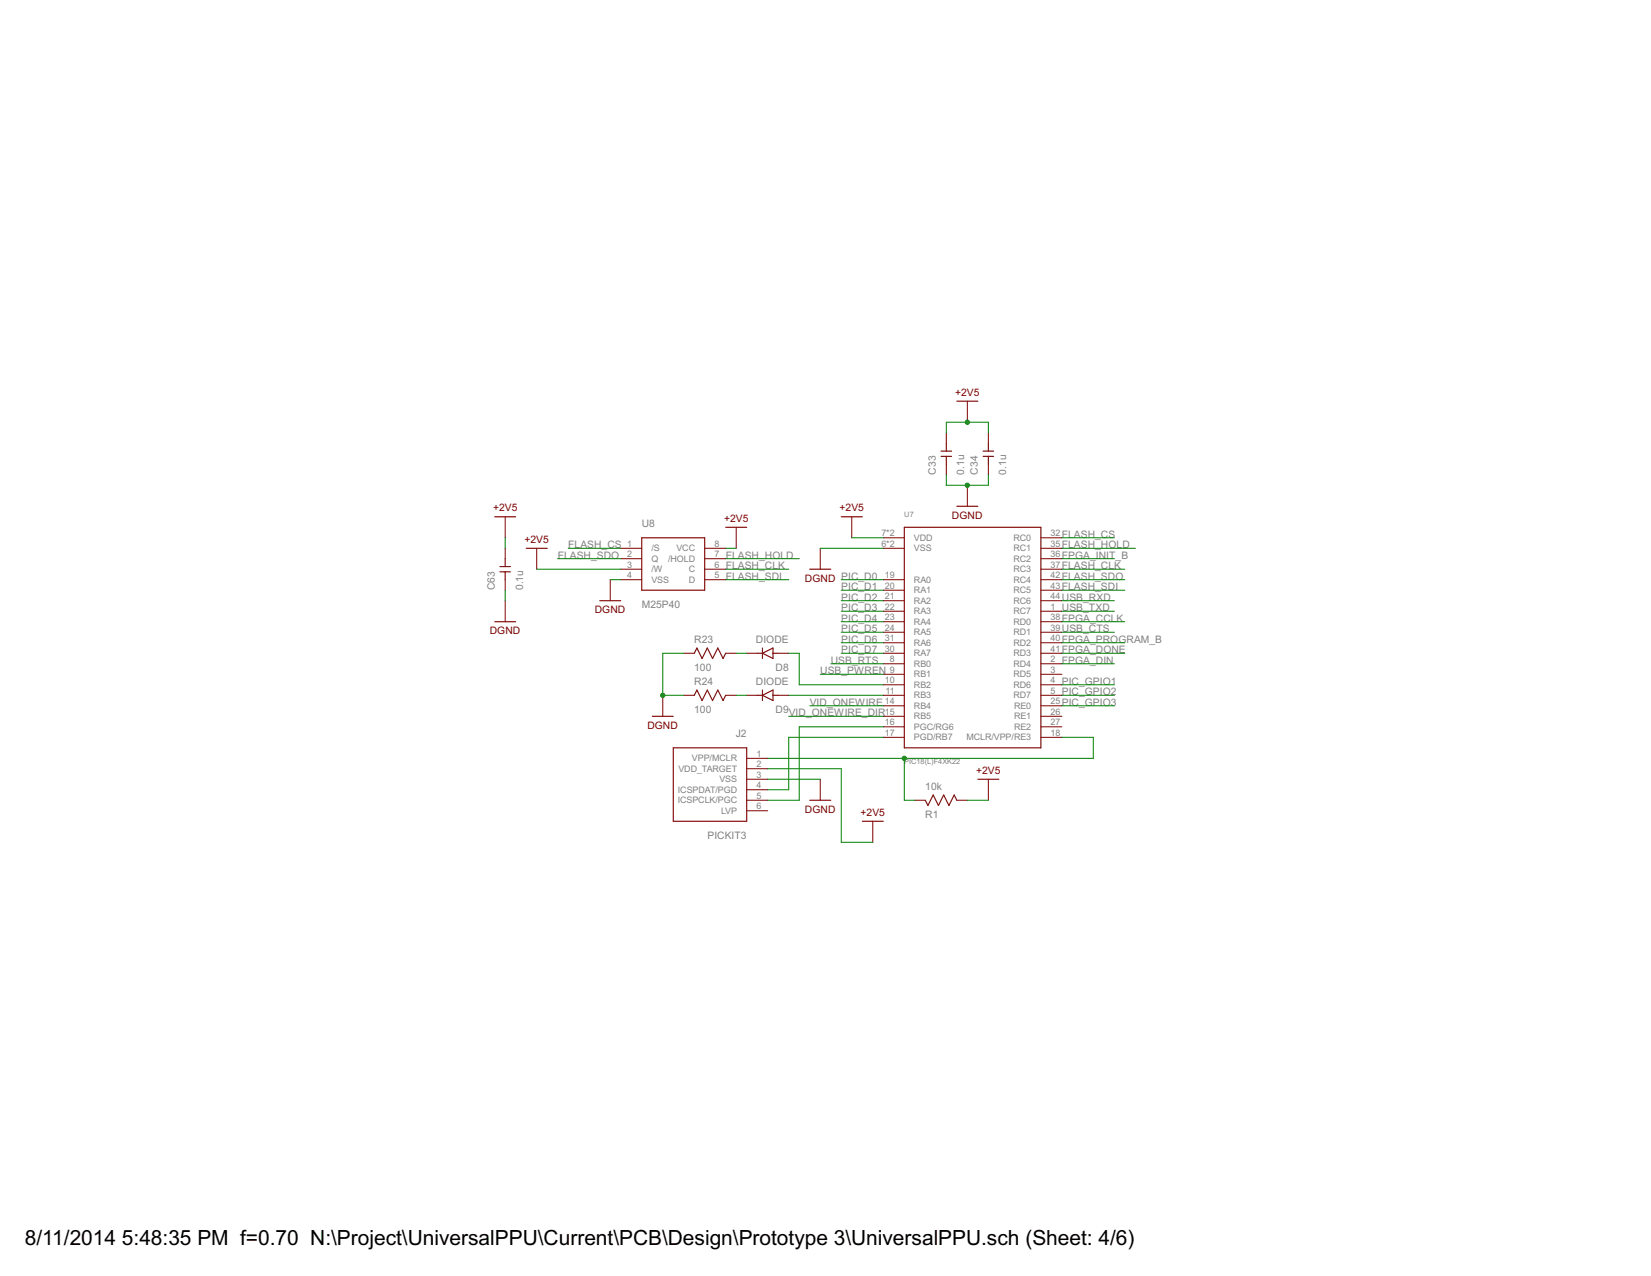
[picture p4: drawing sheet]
<svg xmlns="http://www.w3.org/2000/svg" width="279mm" height="216mm" viewBox="0 0 279 216" stroke-linecap="round" stroke-linejoin="round" font-family="sans-serif">
<g fill="none" stroke="#800000" stroke-width=".17">
<path d="M160.1 73.2v1.8M160.1 78.5v1.8M163.7 67.9v3.5M167.3 73.2v1.8M167.3 78.5v1.8M85.5 87.4v3.6M85.5 92.8v1.7M85.5 98.1v1.8M90.8 92.8v3.5M103.3 98.1v3.5M105.1 92.8h3.5M105.1 98.1h3.5"/>
<path d="M105.1 94.5h3.5M105.1 96.3h3.5M119.3 92.8h3.5M119.3 98.1h3.5M119.3 94.5h3.5M119.3 96.3h3.5M124.6 89.2v3.6M138.8 92.8v3.5M144.1 87.4v3.6M149.5 92.8h3.5M149.5 91h3.5M149.5 98.1h3.5"/>
<path d="M149.5 99.9h3.5M163.7 82.1v3.6M176.1 92.8h3.6M176.1 91h3.6M176.1 98.1h3.6M176.1 99.9h3.6M176.1 94.5h3.6M176.1 96.3h3.6M85.5 101.6v3.6M112.2 117.6v3.6M115.7 117.6h1.8M115.7 110.5h1.8"/>
<path d="M122.8 117.6h1.8M122.8 110.5h1.8M126.4 117.6h1.7M126.4 110.5h1.7M131.7 117.6h1.8M131.7 110.5h1.8M149.5 103.4h3.5M149.5 112.3h3.5M149.5 114.1h3.5M149.5 115.9h3.5M149.5 117.6h3.5M149.5 119.4h3.5"/>
<path d="M149.5 101.6h3.5M149.5 105.2h3.5M149.5 107h3.5M149.5 108.8h3.5M149.5 110.5h3.5M176.1 103.4h3.6M176.1 112.3h3.6M176.1 114.1h3.6M176.1 115.9h3.6M176.1 117.6h3.6M176.1 119.4h3.6M176.1 101.6h3.6"/>
<path d="M176.1 105.2h3.6M176.1 107h3.6M176.1 108.8h3.6M176.1 110.5h3.6M126.4 128.3h3.5M126.4 130.1h3.5M126.4 131.8h3.5M126.4 133.6h3.5M126.4 135.4h3.5M126.4 137.2h3.5M138.8 131.8v3.6M147.7 139v3.5"/>
<path d="M149.5 123h3.5M149.5 121.2h3.5M149.5 124.8h3.5M154.8 135.4h1.8M161.9 135.4h1.8M167.3 131.8v3.6M176.1 123h3.6M176.1 121.2h3.6M176.1 124.8h3.6"/>
</g>
<g fill="none" stroke="#800000" stroke-width=".19">
<path d="M159.3 77.2h1.7M159.3 76.3h1.7M160.1 75v1.3M160.1 77.2v1.3M161.9 67.9h3.6M166.4 77.2h1.7M166.4 76.3h1.7M167.3 75v1.3M167.3 77.2v1.3M83.7 87.4h3.6M84.6 96.8h1.8M84.6 95.9h1.8"/>
<path d="M85.5 94.5v1.4M85.5 96.8v1.3M89 92.8h3.6M108.6 91h10.7v8.9h-10.7zM122.8 89.2h3.6M137 96.3h3.6M142.4 87.4h3.5M153 89.2h23.1v37.3h-23.1zM161.9 85.7h3.6M83.7 105.2h3.6M101.5 101.6h3.6M117.5 110.5l.4-.9 .9 1.8 .9-1.8 .9 1.8 .9-1.8 .9 1.8 .4-.9"/>
<path d="M117.5 117.6l.4-.8 .9 1.7 .9-1.7 .9 1.7 .9-1.7 .9 1.7 .4-.9M128.1 110.5h.9M128.1 117.6h.9M129 109.6v1.8M129 116.8v1.7M129 110.5l1.8-.9v1.8zM129 117.6l1.8-.8v1.7zM130.8 110.5h.9M130.8 117.6h.9M110.4 121.2h3.5M113.9 126.5h12.5v12.5h-12.5zM137 135.4h3.6"/>
<path d="M145.9 139h3.6M156.6 135.4l.4 .9 .9-1.8 .9 1.8 .9-1.8 .9 1.8 .9-1.8 .4 .9M165.5 131.8h3.5"/>
</g>
<g fill="none" stroke="#008000" stroke-width=".17">
<path d="M160.1 73.2v-1.8h7.2v1.8M85.5 91v1.8M85.5 99.9v1.7M90.8 96.3h14.3M94.4 94.5h10.7M96.2 92.8h8.9M103.3 98.1h1.8M122.8 92.8h1.8M122.8 96.3h10.7M122.8 98.1h10.7M122.8 94.5h12.5M138.8 92.8h10.7"/>
<path d="M142.4 98.1h7.1M142.4 99.9h7.1M144.1 91h5.4M160.1 80.3v1.8h7.2v-1.8M179.7 91h8.9M179.7 92.8h12.4M179.7 96.3h10.7M179.7 98.1h10.7M179.7 94.5h8.9M179.7 99.9h10.7M115.7 110.5h-3.5v7.1h3.5M124.6 110.5h1.8"/>
<path d="M124.6 117.6h1.8M133.5 110.5h1.8v5.4h14.2M133.5 117.6h16M137 119.4h12.5M138.8 114.1h10.7M140.6 112.3h8.9M142.4 110.5h7.1M142.4 103.4h7.1M142.4 101.6h7.1M142.4 107h7.1M142.4 105.2h7.1M142.4 108.8h7.1"/>
<path d="M179.7 110.5h10.7M179.7 117.6h8.9M179.7 103.4h8.9M179.7 101.6h8.9M179.7 112.3h8.9M179.7 107h8.9M179.7 105.2h10.7M179.7 115.9h8.9M179.7 108.8h10.7M179.7 119.4h8.9M129.9 130.1h12.5v12.4h5.3M129.9 131.8h8.9"/>
<path d="M133.5 121.2h16M149.5 123h-14.2v12.4h-5.4M149.5 124.8h-16v8.8h-3.6M153 128.3v7.1h1.8M163.7 135.4h3.6M179.7 124.8h5.3v3.5h-55.1"/>
</g>
<g fill="#008000" stroke="#008000" stroke-width=".17">
<circle cx="163.7" cy="71.4" r=".36"/>
<circle cx="163.7" cy="82.1" r=".36"/>
<circle cx="112.2" cy="117.6" r=".36"/>
<circle cx="153" cy="128.3" r=".36"/>
</g>
<g font-size="4">
<text x="4.2" y="210.7">8/11/2014</text>
<text x="20.6" y="210.7">5:48:35 PM f=0.70 N:\Project\UniversalPPU\Current\PCB\Design\Prototype 3\UniversalPPU.sch (Sheet: 4/6)</text>
</g>
<g font-size="1.9" fill="#800000">
<text x="161.6" y="67">+2V5</text>
<text x="83.4" y="86.5">+2V5</text>
<text x="122.5" y="88.3">+2V5</text>
<text x="142.1" y="86.5">+2V5</text>
<text x="161.1" y="87.8">DGND</text>
<text x="88.8" y="91.9">+2V5</text>
<text x="136.2" y="98.5">DGND PIC_D0</text>
<text x="82.9" y="107.3">DGND</text>
<text x="100.7" y="103.8">DGND</text>
<text x="109.6" y="123.3">DGND</text>
<text x="165.2" y="131">+2V5</text>
<text x="136.2" y="137.5">DGND</text>
<text x="145.6" y="138.1">+2V5</text>
</g>
<g font-size="1.9" fill="#808080">
<text x="158.4" y="80.3" transform="rotate(-90 158.4 80.3)">C33</text>
<text x="163.2" y="80.3" transform="rotate(-90 163.2 80.3)">0.1u</text>
<text x="165.5" y="80.3" transform="rotate(-90 165.5 80.3)">C34</text>
<text x="170.3" y="80.3" transform="rotate(-90 170.3 80.3)">0.1u</text>
<text x="108.6" y="89.2">U8</text>
<text x="94.4" y="94.5">FLASH_SDO</text>
<text x="96.2" y="92.8">FLASH_CS</text>
<text x="122.8" y="94.5">FLASH_HOLD</text>
<text x="179.7" y="91">FLASH_CS</text>
<text x="179.7" y="92.8">FLASH_HOLD</text>
<text x="179.7" y="94.5">FPGA_INIT_B</text>
<text x="83.7" y="99.9" transform="rotate(-90 83.7 99.9)">C63</text>
<text x="88.5" y="99.9" transform="rotate(-90 88.5 99.9)">0.1u</text>
<text x="122.8" y="96.3">FLASH_CLK</text>
<text x="122.8" y="98.1">FLASH_SDI</text>
<text x="142.4" y="99.9">PIC_D1</text>
<text x="142.4" y="101.6">PIC_D2</text>
<text x="179.7" y="101.6">USB_RXD</text>
<text x="179.7" y="98.1">FLASH_SDO</text>
<text x="179.7" y="96.3">FLASH_CLK</text>
<text x="179.7" y="99.9">FLASH_SDI</text>
<text x="108.6" y="102.9">M25P40</text>
<text x="142.4" y="103.4">PIC_D3</text>
<text x="142.4" y="105.2">PIC_D4</text>
<text x="142.4" y="107">PIC_D5</text>
<text x="179.7" y="103.4">USB_TXD</text>
<text x="179.7" y="107">USB_CTS</text>
<text x="179.7" y="105.2">FPGA_CCLK</text>
<text x="117.5" y="113.6">100</text>
<text x="117.5" y="108.8">R23</text>
<text x="127.9" y="108.8">DIODE</text>
<text x="131.2" y="113.6">D8</text>
<text x="140.6" y="112.3">USB_RTS</text>
<text x="142.4" y="108.8">PIC_D6</text>
<text x="142.4" y="110.5">PIC_D7</text>
<text x="179.7" y="110.5">FPGA_DONE</text>
<text x="179.7" y="112.3">FPGA_DIN</text>
<text x="179.7" y="108.8">FPGA_PROGRAM_B</text>
<text x="117.5" y="115.9">R24</text>
<text x="127.9" y="115.9">DIODE</text>
<text x="137" y="119.4">VID_ONEWIRE</text>
<text x="138.8" y="114.1">USB_PWREN</text>
<text x="179.7" y="115.9">PIC_GPIO1</text>
<text x="179.7" y="117.6">PIC_GPIO2</text>
<text x="179.7" y="119.4">PIC_GPIO3</text>
<text x="117.5" y="120.7">100</text>
<text x="124.5" y="124.7">J2</text>
<text x="131.2" y="120.7">D9</text>
<text x="133.5" y="121.2">VID_ONEWIRE_DIR</text>
<text x="156.6" y="133.6">10k</text>
<text x="119.7" y="142">PICKIT3</text>
<text x="156.6" y="138.4">R1</text>
</g>
<g font-size="1.7" fill="#808080">
<text x="106.1" y="92.5">1</text>
<text x="106.1" y="94.3">2</text>
<text x="110.2" y="93.3">/S</text>
<text x="110.2" y="95.1">Q</text>
<text x="113.1" y="95.1">/HOLD</text>
<text x="114.5" y="93.3">VCC</text>
<text x="120.9" y="92.5">8</text>
<text x="120.9" y="94.3">7</text>
<text x="149.2" y="92.5">6*2</text>
<text x="149.2" y="90.7">7*2</text>
<text x="154.7" y="93.3">VSS</text>
<text x="154.7" y="91.5">VDD</text>
<text x="171.5" y="91.5">RC0</text>
<text x="171.5" y="93.3">RC1</text>
<text x="171.5" y="95.1">RC2</text>
<text x="177.8" y="90.7">32</text>
<text x="177.8" y="92.5">35</text>
<text x="177.8" y="94.3">36</text>
<text x="106.1" y="96.1">3</text>
<text x="106.1" y="97.8">4</text>
<text x="110.2" y="96.9">/W</text>
<text x="110.2" y="98.6">VSS</text>
<text x="116.5" y="96.8">C</text>
<text x="116.5" y="98.6">D</text>
<text x="120.9" y="96.1">6</text>
<text x="120.9" y="97.8">5</text>
<text x="149.7" y="97.8">19</text>
<text x="149.7" y="99.6">20</text>
<text x="149.7" y="101.4">21</text>
<text x="154.7" y="98.6">RA0</text>
<text x="154.7" y="100.4">RA1</text>
<text x="171.5" y="96.8">RC3</text>
<text x="171.5" y="98.6">RC4</text>
<text x="171.5" y="100.4">RC5</text>
<text x="177.8" y="96.1">37</text>
<text x="177.8" y="97.8">42</text>
<text x="177.8" y="99.6">43</text>
<text x="177.8" y="101.4">44</text>
<text x="149.7" y="103.2">22</text>
<text x="149.7" y="105">23</text>
<text x="149.7" y="106.7">24</text>
<text x="154.7" y="102.2">RA2</text>
<text x="154.7" y="104">RA3</text>
<text x="154.7" y="105.7">RA4</text>
<text x="154.7" y="107.5">RA5</text>
<text x="171.5" y="104">RC7</text>
<text x="171.5" y="105.7">RD0</text>
<text x="171.5" y="107.5">RD1</text>
<text x="171.5" y="102.2">RC6</text>
<text x="177.8" y="103.2">1</text>
<text x="177.8" y="105">38</text>
<text x="177.8" y="106.7">39</text>
<text x="149.7" y="108.5">31</text>
<text x="149.7" y="110.3">30</text>
<text x="150.6" y="112.1">8</text>
<text x="150.6" y="113.8">9</text>
<text x="154.7" y="112.8">RB0</text>
<text x="154.7" y="109.3">RA6</text>
<text x="154.7" y="111.1">RA7</text>
<text x="171.5" y="112.8">RD4</text>
<text x="171.5" y="109.3">RD2</text>
<text x="171.5" y="111.1">RD3</text>
<text x="177.8" y="112.1">2</text>
<text x="177.8" y="113.8">3</text>
<text x="177.8" y="108.5">40</text>
<text x="177.8" y="110.3">41</text>
<text x="149.7" y="115.6">10</text>
<text x="149.7" y="119.2">14</text>
<text x="149.9" y="117.4">11</text>
<text x="154.7" y="114.6">RB1</text>
<text x="154.7" y="116.4">RB2</text>
<text x="154.7" y="118.2">RB3</text>
<text x="154.7" y="120">RB4</text>
<text x="171.5" y="114.6">RD5</text>
<text x="171.5" y="116.4">RD6</text>
<text x="171.5" y="118.2">RD7</text>
<text x="171.6" y="119.9">RE0</text>
<text x="177.8" y="115.6">4</text>
<text x="177.8" y="117.4">5</text>
<text x="177.8" y="119.2">25</text>
<text x="149.7" y="122.7">16</text>
<text x="149.7" y="120.9">15</text>
<text x="149.7" y="124.5">17</text>
<text x="154.7" y="123.5">PGC/RG6</text>
<text x="154.7" y="121.7">RB5</text>
<text x="154.7" y="125.3">PGD/RB7</text>
<text x="163.5" y="125.3">MCLR/VPP/RE3</text>
<text x="171.6" y="121.7">RE1</text>
<text x="171.6" y="123.5">RE2</text>
<text x="177.8" y="124.5">18</text>
<text x="177.8" y="120.9">26</text>
<text x="177.8" y="122.7">27</text>
<text x="114.8" y="130.6">VDD_TARGET</text>
<text x="117.1" y="128.8">VPP/MCLR</text>
<text x="128" y="128.1">1</text>
<text x="128" y="129.8">2</text>
<text x="128" y="131.6">3</text>
<text x="114.7" y="135.9">ICSPCLK/PGC</text>
<text x="114.7" y="134.2">ICSPDAT/PGD</text>
<text x="121.8" y="132.4">VSS</text>
<text x="122" y="137.7">LVP</text>
<text x="128" y="133.4">4</text>
<text x="128" y="135.2">5</text>
<text x="128" y="136.9">6</text>
</g>
<g font-size="1.4" fill="#808080">
<text x="153" y="87.4">U7</text>
<text x="153" y="129.2">PIC18(L)F4XK22</text>
</g>
</svg>
